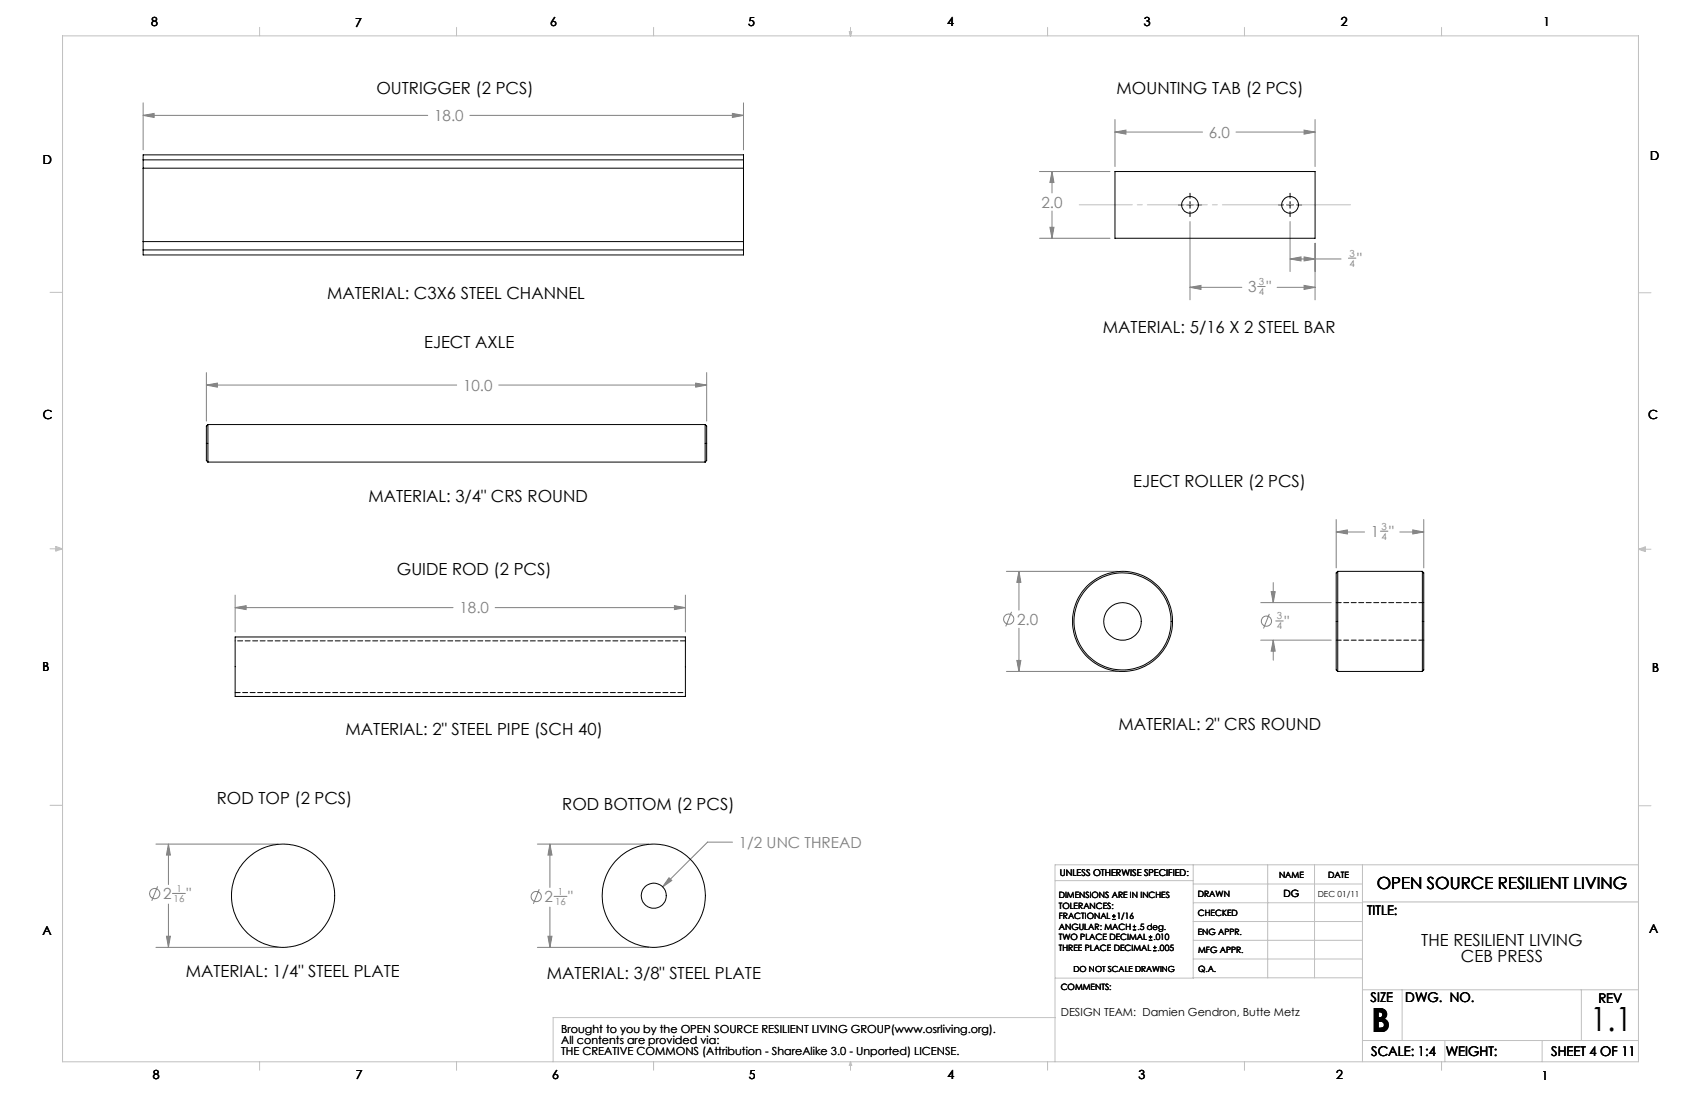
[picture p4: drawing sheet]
<svg xmlns="http://www.w3.org/2000/svg" width="432mm" height="279mm" viewBox="0 0 432 279" stroke-linecap="round" stroke-linejoin="round" font-family="sans-serif">
<g fill="none" stroke="#808080" stroke-width=".25">
<path d="M36.3 29.3l2.8-.5v1zM36.3 26.1v11.9M36.3 29.3h72.3M119.3 29.3h69.4M185.9 28.8l2.8 .5-2.8 .5zM188.7 26.1v11.9M283 33.5l2.8-.5v1zM283 30.3v12M283 33.5h22.3M313.8 33.5h20M331 33l2.8 .5-2.8 .5zM333.8 30.3v12"/>
<path d="M263.9 43.5h17.9M266.5 57.7h1l-.4 2.8zM267.1 43.5l.4 2.8h-1zM267.1 43.5v5.5M267.1 53.6v6.9M302.1 56.2v19.9M327.5 56.2v12.7M263.9 60.5h17.9M302.1 72.9l2.8-.5v1zM302.1 72.9h13.1M319.3 72.7h1.9M324.2 72.9h9.6"/>
<path d="M327.5 65.7l2.8-.5v1zM327.5 65.7h12.9M331 65.2l2.8 .5-2.8 .5zM331 72.4l2.8 .5-2.8 .5zM333.8 61.7v14.4M342.3 65.5h1.9M52.4 97.7l2.8-.5v1zM52.4 94.5v12.4M52.4 97.7h63.5M126.6 97.7h52.8M176.6 97.2l2.8 .5-2.8 .5zM179.4 94.5v12.4"/>
<path d="M339.2 135l2.8-.5v1zM339.2 131.8v12.3M339.2 135h7.2M350.4 134.8h1.9M355.4 135h6M358.6 134.5l2.8 .5-2.8 .5zM361.4 131.8v12.3M59.7 154.2l2.8-.5v1zM59.7 151v9.4M59.7 154.2h55.3M125.7 154.2h48.3M171.2 153.7l2.8 .5-2.8 .5z"/>
<path d="M174 151v9.4M255.5 145h28.2M256.8 155.3l-1.5 3.7M258.7 145l.5 2.8h-1.1zM258.7 145v9.8M258.7 159.4v11M320 152.9h17.9M322.2 155.8l-1.5 3.7M322.7 150.1h1l-.5 2.8zM323.2 147.8v5.1M323.8 157.6h2M255.5 170.4h28.2"/>
<path d="M258.1 167.6h1.1l-.5 2.8zM320 162.5h17.9M323.2 162.5l.5 2.7h-1zM323.2 162.5v5M39.6 214.2h31M42.8 214.2l.5 2.8h-1zM42.8 214.2v10.3M136.4 214.2h28.3M139.6 214.2l.5 2.8h-1zM139.6 214.2v11M185.9 213.7h-6.3l-11.4 11.4M40 224.9l-1.5 3.7"/>
<path d="M42.3 237.6h1l-.5 2.8zM42.8 229.4v11M43.8 226.7h3.3M136.9 225.7l-1.5 3.7M139.1 237.6h1l-.5 2.8zM139.6 230.2v10.2M140.7 227.5h3.2M169.8 222.7l.7 .7-2.3 1.7zM39.6 240.4h31M136.4 240.4h28.3"/>
<circle cx="256.1" cy="157.1" r="1.3"/>
<circle cx="321.5" cy="157.6" r="1.3"/>
<circle cx="39.3" cy="226.8" r="1.3"/>
<circle cx="136.1" cy="227.5" r="1.29"/>
</g>
<g fill="none" stroke="#000" stroke-width=".25">
<path d="M299.1 52h1.3M301.2 52h1.7M302.1 49v1.3M302.1 51.2v1.6M302.1 53.7v1.3M303.8 52h1.2M324.5 52h1.3M326.6 52h1.7M327.5 49v1.3M327.5 51.2v1.6M327.5 53.7v1.3M329.2 52h1.2"/>
<path d="M282.3 233.3h.9M282.3 232.5h.9M282.8 232.1v.8M287.6 236h.8M287.6 235.1h.8M288 234.7v.8M291.6 238.6h.9M291.6 237.8h.9M292.1 237.4v.8M292.7 241.3h.8M292.7 240.5h.8M293.1 240v.8"/>
</g>
<path d="M342.8 52h-68.8" fill="none" stroke="#c0c0c0" stroke-width=".25" stroke-dasharray="15.2 1.3 1.3 1.3" stroke-dashoffset="1.8"/>
<g fill="none" stroke="#c0c0c0" stroke-width=".25">
<path d="M15.9 9.1h400v260.4h-400zM65.9 6.9v2.2M115.9 6.9v2.2M165.9 6.9v2.2M215.6 8h.6l-.3 1.1zM215.7 8l.2 1.1M215.9 6.9v2.2M216 8l-.1 1.1M265.9 6.9v2.2M315.9 6.9v2.2M365.9 6.9v2.2M12.7 74.2h3.2"/>
<path d="M415.9 74.3h3.2M12.7 139.3h3.2M14.2 139.1l1.7 .2M14.2 138.7l1.7 .6-1.7 .5zM15.9 139.3l-1.7 .3M415.9 139.4h3.2M415.9 139.4l1.8-.6v1.2zM415.9 139.4l1.8 .3M417.7 139.2l-1.8 .2M12.7 204.4h3.2M302.9 219.5v28.7h-35.1M321.8 219.5v28.6"/>
<path d="M333.7 219.5v28.6M345.9 219.5v50M415.9 204.5h3.2M415.9 219.5h-148.1v50M267.8 223.5h35.1M302.9 233.9h43M302.9 229.1h43M302.9 224.3h43M302.9 238.6h43M345.9 228.9h70M267.8 258.2h-127.4v11.3M302.9 248.1h43"/>
<path d="M302.9 243.4h43M345.9 251.2h70M355.9 251.2v12.9M401.4 251.2v12.9M65.9 269.5v2.1M115.9 269.5v2.1M165.9 269.5v2.1M215.9 269.5v2.1M215.9 269.5l.3 .8h-.6zM265.9 269.5v2.1M315.9 269.5v2.1M345.9 264.1h70"/>
<path d="M365.9 269.5v2.1M366.8 264.1v5.4M391.5 264.1v5.4"/>
</g>
<path d="M185.9 28.8l2.8 .5-2.8 .5zM36.3 29.3l2.8-.5v1zM331 33l2.8 .5-2.8 .5zM283 33.5l2.8-.5v1zM331 65.2l2.8 .5-2.8 .5zM327.5 65.7l2.8-.5v1zM331 72.4l2.8 .5-2.8 .5zM302.1 72.9l2.8-.5v1zM267.1 43.5l.4 2.8h-1zM266.5 57.7h1l-.4 2.8zM52.4 97.7l2.8-.5v1zM176.6 97.2l2.8 .5-2.8 .5zM258.7 145l.5 2.8h-1.1zM258.1 167.6h1.1l-.5 2.8zM339.2 135l2.8-.5v1zM358.6 134.5l2.8 .5-2.8 .5zM322.7 150.1h1l-.5 2.8zM323.2 162.5l.5 2.7h-1zM59.7 154.2l2.8-.5v1zM171.2 153.7l2.8 .5-2.8 .5zM42.8 214.2l.5 2.8h-1zM42.3 237.6h1l-.5 2.8zM139.6 214.2l.5 2.8h-1zM139.1 237.6h1l-.5 2.8zM169.8 222.7l-1.6 2.4 2.3-1.7z" fill="#808080"/>
<g fill="none" stroke="#000" stroke-width=".25">
<path d="M36.3 39.3h152.4v25.4h-152.4zM36.3 42.7h152.4M36.3 40.6h152.4M283 43.5h50.8v17h-50.8zM36.3 63.4h152.4M36.3 61.3h152.4M52.8 107.7v9.6M52.8 107.7l-.4 .4v8.8l.4 .4M52.8 107.7h126.2M52.8 117.3h126.2M179 107.7v9.6M179 107.7l.4 .4v8.8l-.4 .4"/>
<path d="M339.6 145v25.4M339.6 145l-.4 .4v24.6l.4 .4M339.6 145h21.5M361.1 145v25.4M361.1 145l.3 .4v24.6l-.3 .4M59.7 161.6h114.3v15.1h-114.3zM339.6 170.4h21.5"/>
<circle cx="302.1" cy="52" r="2.11"/>
<circle cx="327.5" cy="52" r="2.11"/>
<circle cx="284.9" cy="157.7" r="12.7"/>
<circle cx="284.9" cy="157.7" r="4.8"/>
<circle cx="285" cy="157.7" r="12.3"/>
<circle cx="71.9" cy="227.3" r="13.1"/>
<circle cx="166" cy="227.3" r="3.2"/>
<circle cx="166" cy="227.3" r="13.1"/>
</g>
<path d="M361.4 152.9h-22.2M59.7 175.8h114.3M174 162.6h-114.3M339.2 162.5h22.2" fill="none" stroke="#000" stroke-width=".25" stroke-dasharray="1.3 .6"/>
<g font-size="8.5">
<text x="348.1" y="261.8">B</text>
<text x="403.6" y="261.6">1.1</text>
</g>
<g font-size="4.2">
<text x="95.6" y="23.8">OUTRIGGER (2 PCS)</text>
<text x="283.4" y="23.8">MOUNTING TAB (2 PCS)</text>
<text x="83" y="75.9">MATERIAL: C3X6 STEEL CHANNEL</text>
<text x="107.7" y="88.3">EJECT AXLE</text>
<text x="280" y="84.5">MATERIAL: 5/16 X 2 STEEL BAR</text>
<text x="287.7" y="123.6">EJECT ROLLER (2 PCS)</text>
<text x="93.6" y="127.4">MATERIAL: 3/4&quot; CRS ROUND</text>
<text x="100.7" y="145.9">GUIDE ROD (2 PCS)</text>
<text x="283.9" y="185.2">MATERIAL: 2&quot; CRS ROUND</text>
<text x="87.7" y="186.5">MATERIAL: 2&quot; STEEL PIPE (SCH 40)</text>
<text x="55" y="204.1">ROD TOP (2 PCS)</text>
<text x="142.7" y="205.5">ROD BOTTOM (2 PCS)</text>
<text x="349.5" y="225.6">OPEN SOURCE RESILIENT LIVING</text>
<text x="360.8" y="239.9">THE RESILIENT LIVING</text>
<text x="370.9" y="244.2">CEB PRESS</text>
<text x="47.1" y="247.9">MATERIAL: 1/4&quot; STEEL PLATE</text>
<text x="138.8" y="248.5">MATERIAL: 3/8&quot; STEEL PLATE</text>
</g>
<g font-size="3.9" fill="#808080">
<text x="110.2" y="30.7">18.0</text>
<text x="306.9" y="35">6.0</text>
<text x="264.4" y="52.7">2.0</text>
<text x="344.5" y="67">&quot;</text>
<text x="316.9" y="74.2">3 &quot;</text>
<text x="117.5" y="99.2">10.0</text>
<text x="348" y="136.3">1 &quot;</text>
<text x="116.6" y="155.6">18.0</text>
<text x="258.2" y="158.6">2.0</text>
<text x="326.1" y="159.1">&quot;</text>
<text x="187.5" y="215.1">1/2 UNC THREAD</text>
<text x="41.4" y="228.2">2</text>
<text x="47.4" y="228.2">&quot;</text>
<text x="138.2" y="229">2</text>
<text x="144.2" y="229">&quot;</text>
</g>
<g font-size="3.4">
<text x="347.1" y="232.3">TITLE:</text>
<text x="347.9" y="254.3">SIZE</text>
<text x="356.7" y="254.4">DWG. NO.</text>
<text x="405.7" y="254.5">REV</text>
<text x="348.1" y="267.9">SCALE: 1:4</text>
<text x="367" y="268">WEIGHT:</text>
<text x="393.8" y="267.9">SHEET 4 OF 11</text>
</g>
<g font-size="3.2">
<text x="38.3" y="6.7">8</text>
<text x="90.2" y="6.7">7</text>
<text x="139.7" y="6.5">6</text>
<text x="190" y="6.5">5</text>
<text x="240.4" y="6.5">4</text>
<text x="290.4" y="6.7">3</text>
<text x="340.4" y="6.5">2</text>
<text x="391.9" y="6.7">1</text>
<text x="10.9" y="41.6">D</text>
<text x="418.9" y="40.7">D</text>
<text x="10.9" y="106.3">C</text>
<text x="418.4" y="106.4">C</text>
<text x="10.8" y="170.2">B</text>
<text x="419.4" y="170.6">B</text>
<text x="10.8" y="237.2">A</text>
<text x="418.6" y="236.8">A</text>
<text x="38.8" y="273.8">8</text>
<text x="90.4" y="273.8">7</text>
<text x="140.2" y="273.8">6</text>
<text x="190.1" y="273.9">5</text>
<text x="240.5" y="273.8">4</text>
<text x="289" y="273.9">3</text>
<text x="339.1" y="273.8">2</text>
<text x="391.4" y="274.1">1</text>
</g>
<g font-size="2.8">
<text x="269.3" y="257.9">DESIGN TEAM: Damien Gendron, Butte Metz</text>
<text x="142.4" y="262">Brought to you by the OPEN SOURCE RESILIENT LIVING GROUP(www.osrliving.org).</text>
<text x="142.4" y="264.9">All contents are provided via:</text>
<text x="142.4" y="267.7">THE CREATIVE COMMONS (Attribution - ShareAlike 3.0 - Unported) LICENSE.</text>
</g>
<g font-size="2.5" fill="#808080">
<text x="342.6" y="65.1">3</text>
<text x="342.6" y="67.6">4</text>
<text x="319.6" y="72.3">3</text>
<text x="319.6" y="74.9">4</text>
<text x="350.7" y="134.4">3</text>
<text x="350.7" y="136.9">4</text>
<text x="324.1" y="157.2">3</text>
<text x="324.1" y="159.7">4</text>
<text x="44.8" y="226.3">1</text>
<text x="141.6" y="227.1">1</text>
<text x="44.1" y="228.9">16</text>
<text x="140.9" y="229.6">16</text>
</g>
<text font-size="2.5" x="325.8" y="227.6">DG</text>
<text font-size="2.4" x="269" y="222.4">UNLESS OTHERWISE SPECIFIED:</text>
<g font-size="2.2">
<text x="268.8" y="228">DIMENSIONS ARE IN INCHES</text>
<text x="304.1" y="227.7">DRAWN</text>
<text x="324.7" y="222.9">NAME</text>
<text x="337.2" y="222.9">DATE</text>
<text x="268.8" y="230.6">TOLERANCES:</text>
<text x="268.8" y="233.3">FRACTIONAL</text>
<text x="283.5" y="233.3">1/16</text>
<text x="304.1" y="232.6">CHECKED</text>
<text x="268.8" y="238.6">TWO PLACE DECIMAL</text>
<text x="268.8" y="235.9">ANGULAR: MACH</text>
<text x="288.7" y="236">.5 deg.</text>
<text x="292.8" y="238.6">.010</text>
<text x="304" y="237.2">ENG APPR.</text>
<text x="268.8" y="241.3">THREE PLACE DECIMAL</text>
<text x="293.9" y="241.3">.005</text>
<text x="304.2" y="241.9">MFG APPR.</text>
<text x="269.3" y="251.2">COMMENTS:</text>
<text x="304.1" y="246.7">Q.A.</text>
</g>
<g font-size="2.1">
<text x="334.5" y="227.6">DEC 01/11</text>
<text x="272.5" y="246.7">DO NOT SCALE DRAWING</text>
</g>
</svg>
